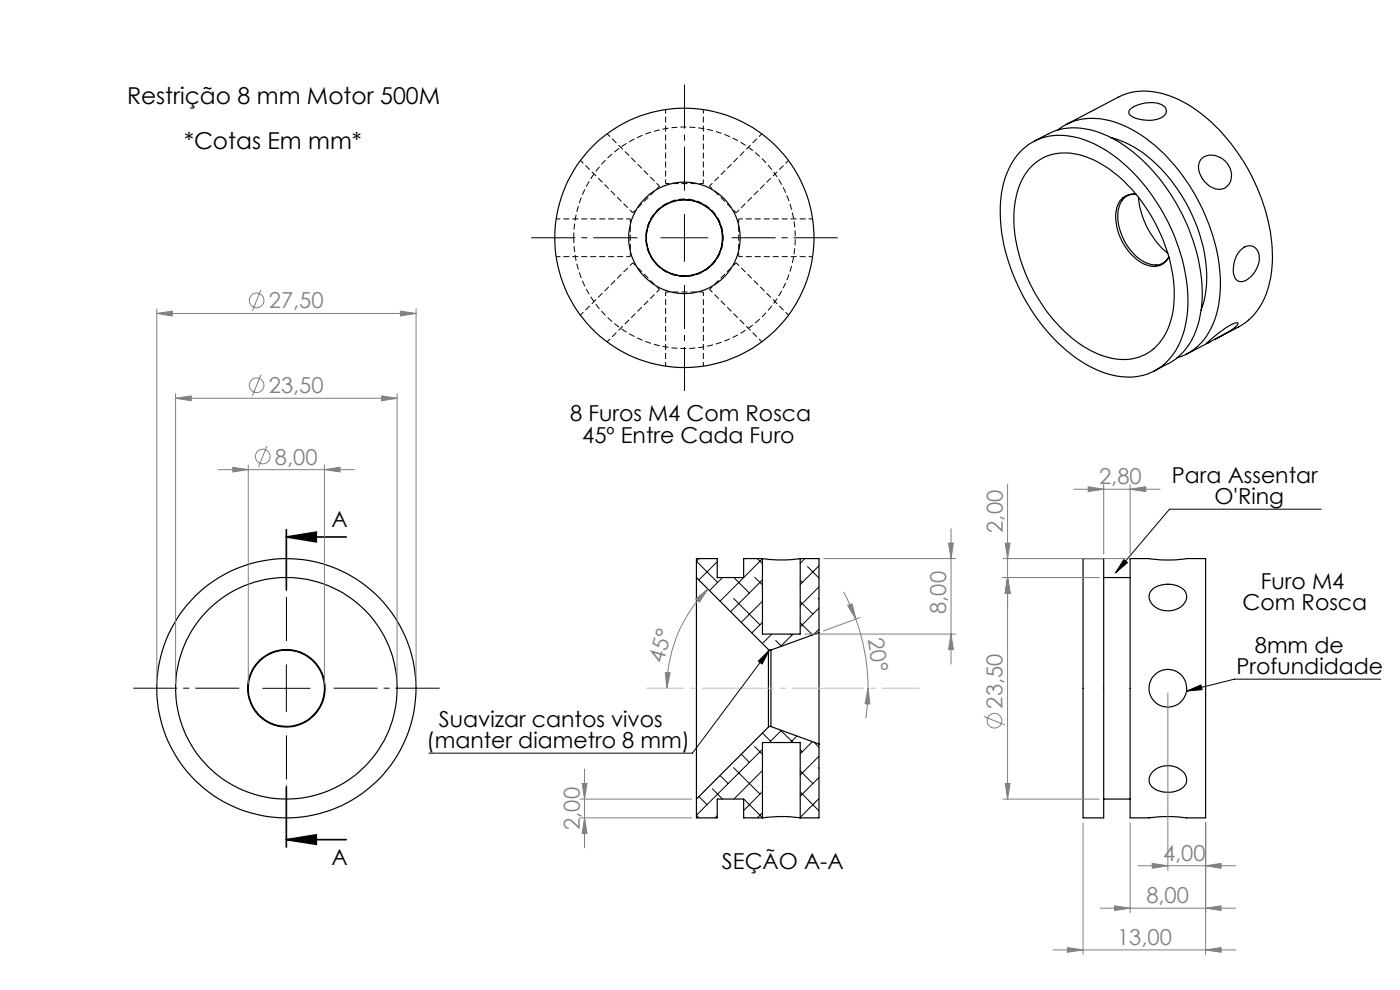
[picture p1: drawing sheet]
<svg xmlns="http://www.w3.org/2000/svg" width="297mm" height="210mm" viewBox="0 0 297 210" stroke-linecap="round" stroke-linejoin="round" font-family="sans-serif">
<g fill="none" stroke="#000" stroke-width=".25">
<path d="M216.4 32.2a11.9 11.9 0 0 1 12.1-3 29.5 29.5 0 0 1 15.3 11.5 40 40 0 0 1 8.2 24.4 17.2 17.2 0 0 1-5.1 12.2 12.5 12.5 0 0 1-12.5 1.8 31.7 31.7 0 0 1-15.1-12.6 38.1 38.1 0 0 1-6.9-25.4 16.9 16.9 0 0 1 4-8.9zM218.4 35.8a10.3 10.3 0 0 1 11.1-2.8 26.9 26.9 0 0 1 14 11.6 31.8 31.8 0 0 1 5.3 21.6 11.8 11.8 0 0 1-6.5 9.3 13 13 0 0 1-11.8-1.6 33.6 33.6 0 0 1-14.4-20.2 22.6 22.6 0 0 1 .6-15.3l.8-1.4zM219.4 30l3-1.6a14.1 14.1 0 0 1 12.7 .5 36.5 36.5 0 0 1 16.2 17.6 34.9 34.9 0 0 1 3.4 20 13.8 13.8 0 0 1-6.8 10.6l-3.1 1.6M224.4 27.6a12.4 12.4 0 0 1 11.9-1.8 31.1 31.1 0 0 1 15.1 12.2 38.8 38.8 0 0 1 7.4 24.5 16.3 16.3 0 0 1-5 11.2l-1.9 1.3-2.2 .9M226.2 26.4l11.1-5.8a13.5 13.5 0 0 1 11.8 .1 33.5 33.5 0 0 1 14.7 13.6 38 38 0 0 1 5.9 23.4 15.1 15.1 0 0 1-6.1 11.2l-5.9 3.1M235.7 29.2a24.2 24.2 0 0 1 12.7 9 33.5 33.5 0 0 1 7.4 23.4l-.3 1.9-.7 2.3M240 23a7.3 7.3 0 0 1 6.5-.7 1.45 1.45 0 0 1 .9 1.5 1.45 1.45 0 0 1-1.2 1.2 7.5 7.5 0 0 1-6.3-.5 .9 .9 0 0 1 .1-1.5zM255 33.6a3.9 3.9 0 0 1 5.7 1.6 3.2 3.2 0 0 1-1.3 4.9 4.6 4.6 0 0 1-5.1-4 2.77 2.77 0 0 1 .7-2.5zM238.1 42.5a2.91 2.91 0 0 1 2.9-1.3 3.7 3.7 0 0 0-4.3 3.8 11.5 11.5 0 0 0 6.5 11.2 3.6 3.6 0 0 0 4.8-1.7 3.1 3.1 0 0 1-2.7 1.7M238.1 42.5a8.2 8.2 0 0 0 .2 8.2 9.2 9.2 0 0 0 6.2 5.5h.8M238.1 42.5h.1M241.5 41.8a17.6 17.6 0 0 0 6.3 12"/>
<path d="M263.4 52.8a2.11 2.11 0 0 1 2.4-.5 2.11 2.11 0 0 1 1.3 2.1 5.5 5.5 0 0 1-3.4 5.3 1.6 1.6 0 0 1-2-1.6 6.1 6.1 0 0 1 1.7-5.3zM256.1 72.7l1.9-1.6a10.7 10.7 0 0 1 4.5-2.6l.1 .1a10.1 10.1 0 0 1-4.1 3l-2.6 1.3zM256.8 72.5l-5.1 2.6M161.7 118.5a28.5 28.5 0 0 0 8.1 0M161.7 118.5h-3.9v4h-5.6v-4h-4.5v4M161.7 118.5v16h8.1v-16M169.8 118.5h3.9v15.7M229.8 118.5h4.3v55h-4.3zM239.7 118.5h4.1a25.2 25.2 0 0 0 7.9 0h4.1v55h-4.1a28.3 28.3 0 0 0-7.9 0h-4.1zM147.7 122.5v47M147.7 122.5l15.3 15.3M163 137.8l.5 .1"/>
<path d="M163 137.8v16.4M163.5 137.9v16.2M173.7 134.2v23.6M173.7 134.2l-10.2 3.7M234.1 122.5h5.6M244.6 124.9a5.3 5.3 0 0 1 6.9 .6 2.68 2.68 0 0 1-2 3.7 4.3 4.3 0 0 1-5.7-2.1 2.12 2.12 0 0 1 .8-2.2zM163 154.2l-15.3 15.3M163.5 154.1l-.5 .1M163.5 154.1l10.2 3.7M173.7 157.8v15.7h-3.9M147.7 169.5v4h4.5v-4h5.6v4h3.9M161.7 173.5a28.2 28.2 0 0 1 8.1 0"/>
<path d="M161.7 173.5v-16h8.1v16M234.1 169.5h5.6M244.6 163.6a4.6 4.6 0 0 1 6.9 .7 2.26 2.26 0 0 1-1.4 3.3 5.4 5.4 0 0 1-5.8-.8 2.26 2.26 0 0 1 .3-3.2z"/>
<circle cx="145.2" cy="50.5" r="27.5"/>
<circle cx="145.2" cy="50.5" r="11.8"/>
<circle cx="145.2" cy="50.5" r="8.1"/>
<circle cx="60.7" cy="146" r="23.5"/>
<circle cx="60.8" cy="146" r="8.2"/>
<circle cx="60.8" cy="146" r="8.1"/>
<circle cx="60.8" cy="146" r="27.5"/>
<circle cx="247.7" cy="146" r="4"/>
</g>
<g fill="none" stroke="#000" stroke-width=".21">
<path d="M140.2 50.4h10M145.2 45.5v9.9M148.3 118.5l-.6 .6 4.5 4.4M152.2 119.2l-3.9 3.8M160.7 118.5l1 1.1M161.7 118.5l-8.9 9M170.7 118.5l-.9 1M238.4 118.7l.8 .6-2.6 2.2zM280.3 108h-32.2l-11.5 13.5M153.3 122.5l-2.8 2.8M155.6 126.9l5.6 5.6M155.7 122.5l3.3 3.3"/>
<path d="M160.1 122.4l1.6 1.7M161.7 123l-6.7 6.7M161.7 127.5l-4.4 4.5M161.7 132l-2.2 2.3M163.2 137.9l-1.5 3-.8-.6zM163.2 137.9l-16.3 21.9h-55.9M163.7 134.5l-2 2M164.6 135.9l1.2 1.2M167.7 134.5l.3 .3M168.2 134.5l-2.6 2.7M169.8 132.1l2.6 2.6M169.8 127.6l2.6 2.7"/>
<path d="M169.8 123.1l.4 .4M171.3 120.2l2.4 2.4M173.6 126.9l.1 .2M173.7 120l-3.9 4M173.7 124.5l-3.9 4M173.7 129l-3.9 4M173.7 133.5l-1.1 1.1M55.7 146h10.1M60.7 141v10M157.3 160l1.7 1.7M160.1 158.4l1.6 1.6M161.7 159l-14 13.9 .6 .6"/>
<path d="M161.7 155.5l1.8 1.7M165.6 154.9l2.6 2.6M165.8 154.9l-2.6 2.6M169.1 156.1l-1.4 1.4M169.8 159l.4 .5M172.4 157.3l-2.6 2.6M172.6 157.4l1.1 1.1M251.7 146.6l3.1-1.3 .2 1zM292.9 144.1h-31l-10.2 2.5M148.3 169l1.7 1.7M151.1 167.3l2.2 2.2M152.2 173l-.5 .5"/>
<path d="M152.8 164.5l1.7 1.7M155.6 162.8l5.6 5.6M157.9 169.6l3.8 3.9M161.7 163.4l-6 6.1M161.7 167.9l-3.9 4M161.7 172.4l-1 1.1M169.8 168l3.9 4M169.8 163.5l2.6 2.7M173.6 162.8l.1 .2M173.7 160.4l-3.9 4M173.7 164.9l-3.9 4M173.7 169.4l-3.9 4"/>
</g>
<g fill="none" stroke="#000" stroke-width=".21" stroke-dasharray="1.3 .6" stroke-dashoffset=".4" stroke-linecap="butt">
<path d="M123.1 34l11.1 11.1M139.9 39.5l-11.1-11.1M141.2 38.9h8M141.2 23.2v15.7M149.2 38.9v-15.7M150.5 39.5l5.7 5.6M161.6 28.4l-11.1 11.1M118 54.4h15.7M133.7 54.4v-8M133.7 46.4h-15.7M134.2 45.1l5.7-5.6M134.2 55.7l-11.1 11.1"/>
<path d="M156.2 55.7l-5.7 5.7M156.2 45.1l11.1-11.1M156.7 46.4v8M156.7 54.4h15.7M172.4 46.4h-15.7M128.8 72.5l11.1-11.1M139.9 61.4l-5.7-5.7M141.2 61.9v15.7M149.2 61.9h-8M149.2 77.6v-15.7M150.5 61.4l11.1 11.1M167.3 66.8l-11.1-11.1"/>
</g>
<path d="M153.4 50.4a8.2 8.2 0 0 0-12.1-7.2 8.2 8.2 0 0 0-.6 14.1 8.2 8.2 0 0 0 12.7-6.2v-.7" fill="none" stroke="#000" stroke-width=".21" stroke-dasharray="1.3 .6" stroke-dashoffset=".5" stroke-linecap="butt"/>
<path d="M121.7 50.4a23.5 23.5 0 0 1 34.6-20.7 23.5 23.5 0 0 1 2 40.3 23.5 23.5 0 0 1-36.5-17.3l-.1-2.3" fill="none" stroke="#000" stroke-width=".21" stroke-dasharray="1.3 .6" stroke-dashoffset=".2" stroke-linecap="butt"/>
<g fill="none" stroke="#808080" stroke-width=".21">
<path d="M33.3 66.5l3.2-.5v1zM33.3 65.5v79.5M33.3 66.5h55M55.4 61.5l-1.8 4.4M55.4 79.5l-1.8 4.5M84.9 66l3.4 .5-3.4 .5zM88.3 65.5v79.5M37.3 84.5l3.3-.5v1zM37.3 83.5v61.5M37.3 84.5h46.9M46.3 99.6h28.9M49.4 99.1l3.3 .5-3.3 .5z"/>
<path d="M52.7 98.6v46.4M56.6 94.6l-1.7 4.5M68.8 99.6l3.3-.5v1zM68.8 98.6v46.4M81 84l3.2 .5-3.2 .5zM84.2 83.5v61.5M174.8 118.5h27.9M201.2 115.2h1l-.4 3.3zM201.8 112.1v28.8M212.8 118.5h26M213.3 115.2h1l-.6 3.3zM213.7 102.7v66.8"/>
<path d="M227.8 103.8h18.3M230.9 103.2l3.2 .6-3.2 .5zM234.1 102.8v14.7M239.7 103.8l3.4-.6v1.1zM239.7 102.8v14.7M147.6 127.1l2.6-2.2-1.8 2.8zM150.2 124.9a29.7 29.7 0 0 0-8.7 21.1M170.7 134.5h32M179 125.5l1.4 2.9 1.2 2.9M179.8 128.5l1-.4 .8 3.2zM181.6 131.3a44.6 44.6 0 0 1 2.5 14.7M182.5 131l-7.8 2.8"/>
<path d="M201.8 134.5l.4 3.3h-1zM212.8 122.5h20.4M213.7 122.5l.6 3.3h-1zM141.1 142.7h1.1l-.7 3.3zM184.1 146l.4 3.3h-1zM184.1 146l-.1 4-.3 2.3M208.7 152l4.5 1.8M247.8 147v37.7M123 169.5h23.8M123 173.5h23.8M123.5 166.2h1l-.5 3.3zM124 163.2v16.6"/>
<path d="M124 173.5l.5 3.3h-1zM212.8 169.5h20.4M213.3 166.2h1l-.6 3.3zM229.8 174.5v28M239.7 174.5v19.1M255.8 174.5v28M233.4 192.6h28.7M236.5 192.1l3.2 .5-3.2 .5zM241.4 183.6h20.7M244.4 183.2l3.4 .4-3.4 .6zM255.8 192.6l3.2-.5v1zM255.8 183.6l3.2-.4v1z"/>
<path d="M223.4 201.5h38.7M226.4 201l3.4 .5-3.4 .5zM255.8 201.5l3.2-.5v1z"/>
<circle cx="54.4" cy="63.7" r="1.56"/>
<circle cx="54.4" cy="81.7" r="1.55"/>
<circle cx="55.7" cy="96.8" r="1.56"/>
<circle cx="211" cy="152.9" r="1.56"/>
</g>
<path d="M60.7 113.9h12.7M60.7 112.3v12.7M60.7 113.9l6.4-1v2zM60.7 167v12.7M60.7 178.1h12.7M60.7 178.1l6.4-1v2z" fill="none" stroke="#000" stroke-width=".35"/>
<path d="M135.2 50.4h-22.5M145.2 40.4v-22.5M155.2 50.4h22.5M145.2 60.4v22.5M60.8 136v-22.5M50.8 146h-22.5M60.8 156v22.5M70.8 146h22.5" fill="none" stroke="#000" stroke-width=".21" stroke-dasharray="15.2 1.3 1.3 1.3" stroke-dashoffset="5.9" stroke-linecap="butt"/>
<path d="M137.1 146h57.9" fill="none" stroke="#c0c0c0" stroke-width=".21" stroke-dasharray="15.2 1.3 1.3 1.3" stroke-dashoffset="7.2" stroke-linecap="butt"/>
<g fill="#000">
<path d="M60.7 113.9l6.4-1v2zM60.7 178.1l6.4-1v2z"/>
<path d="M251.7 146.6l3.1-1.3 .2 1zM238.4 118.7l.8 .6-2.6 2.2zM163.2 137.9l-1.5 3-.8-.6z"/>
</g>
<g fill="#808080">
<path d="M33.3 66.5l3.2-.5v1zM84.9 66l3.4 .5-3.4 .5zM37.3 84.5l3.3-.5v1zM81 84l3.2 .5-3.2 .5zM49.4 99.1l3.3 .5-3.3 .5zM68.8 99.6l3.3-.5v1zM230.9 103.2l3.2 .6-3.2 .5zM239.7 103.8l3.4-.6v1.1zM226.4 201l3.4 .5-3.4 .5zM255.8 201.5l3.2-.5v1zM236.5 192.1l3.2 .5-3.2 .5zM255.8 192.6l3.2-.5v1zM244.4 183.2l3.4 .4-3.4 .6zM255.8 183.6l3.2-.4v1z"/>
<path d="M213.3 115.2h1l-.6 3.3zM213.7 122.5l.6 3.3h-1zM213.7 122.5l.6 3.3h-1zM213.3 166.2h1l-.6 3.3zM201.2 115.2h1l-.4 3.3zM201.8 134.5l.4 3.3h-1zM123.5 166.2h1l-.5 3.3zM124 173.5l.5 3.3h-1z"/>
<path d="M184.1 146l.4 3.3h-1zM179.8 128.5l1-.4 .8 3.2z"/>
<path d="M147.6 127.1l2.6-2.2-1.8 2.8zM141.1 142.7h1.1l-.7 3.3z"/>
</g>
<g font-size="4.9">
<text x="26.9" y="22">Restrição 8 mm Motor 500M</text>
<text x="39.1" y="31.5">*Cotas Em mm*</text>
</g>
<g font-size="4.7" fill="#808080">
<text x="57" y="65.4">27,50</text>
<text x="57" y="83.4">23,50</text>
<text x="58.3" y="98.5">8,00</text>
<text x="233.2" y="102.7">2,80</text>
<text x="212.8" y="113" transform="rotate(-90 212.8 113)">2,00</text>
<text x="200.8" y="130.2" transform="rotate(-90 200.8 130.2)">8,00</text>
<text x="184.1" y="135.6" transform="rotate(81 184.1 135.6)">20°</text>
<text x="140.7" y="140.8" transform="rotate(-74 140.7 140.8)">45°</text>
<text x="212.7" y="150.3" transform="rotate(-90 212.7 150.3)">23,50</text>
<text x="123" y="176.1" transform="rotate(-90 123 176.1)">2,00</text>
<text x="246.7" y="182.6">4,00</text>
<text x="243.2" y="191.6">8,00</text>
<text x="237" y="200.5">13,00</text>
</g>
<g font-size="4.7">
<text x="120.9" y="89.3">8 Furos M4 Com Rosca</text>
<text x="123.5" y="93.9">45º Entre Cada Furo</text>
<text x="248.6" y="102.4">Para Assentar</text>
<text x="257.7" y="107">O'Ring</text>
<text x="70.3" y="111.7">A</text>
<text x="267.5" y="124.9">Furo M4</text>
<text x="263.6" y="129.4">Com Rosca</text>
<text x="262.3" y="143">Profundidade</text>
<text x="266.2" y="138.5">8mm de</text>
<text x="93.1" y="154.2">Suavizar cantos vivos</text>
<text x="90.5" y="158.7">(manter diametro 8 mm)</text>
<text x="70.3" y="183.5">A</text>
<text x="153.2" y="184.2">SEÇÃO A-A</text>
</g>
</svg>
